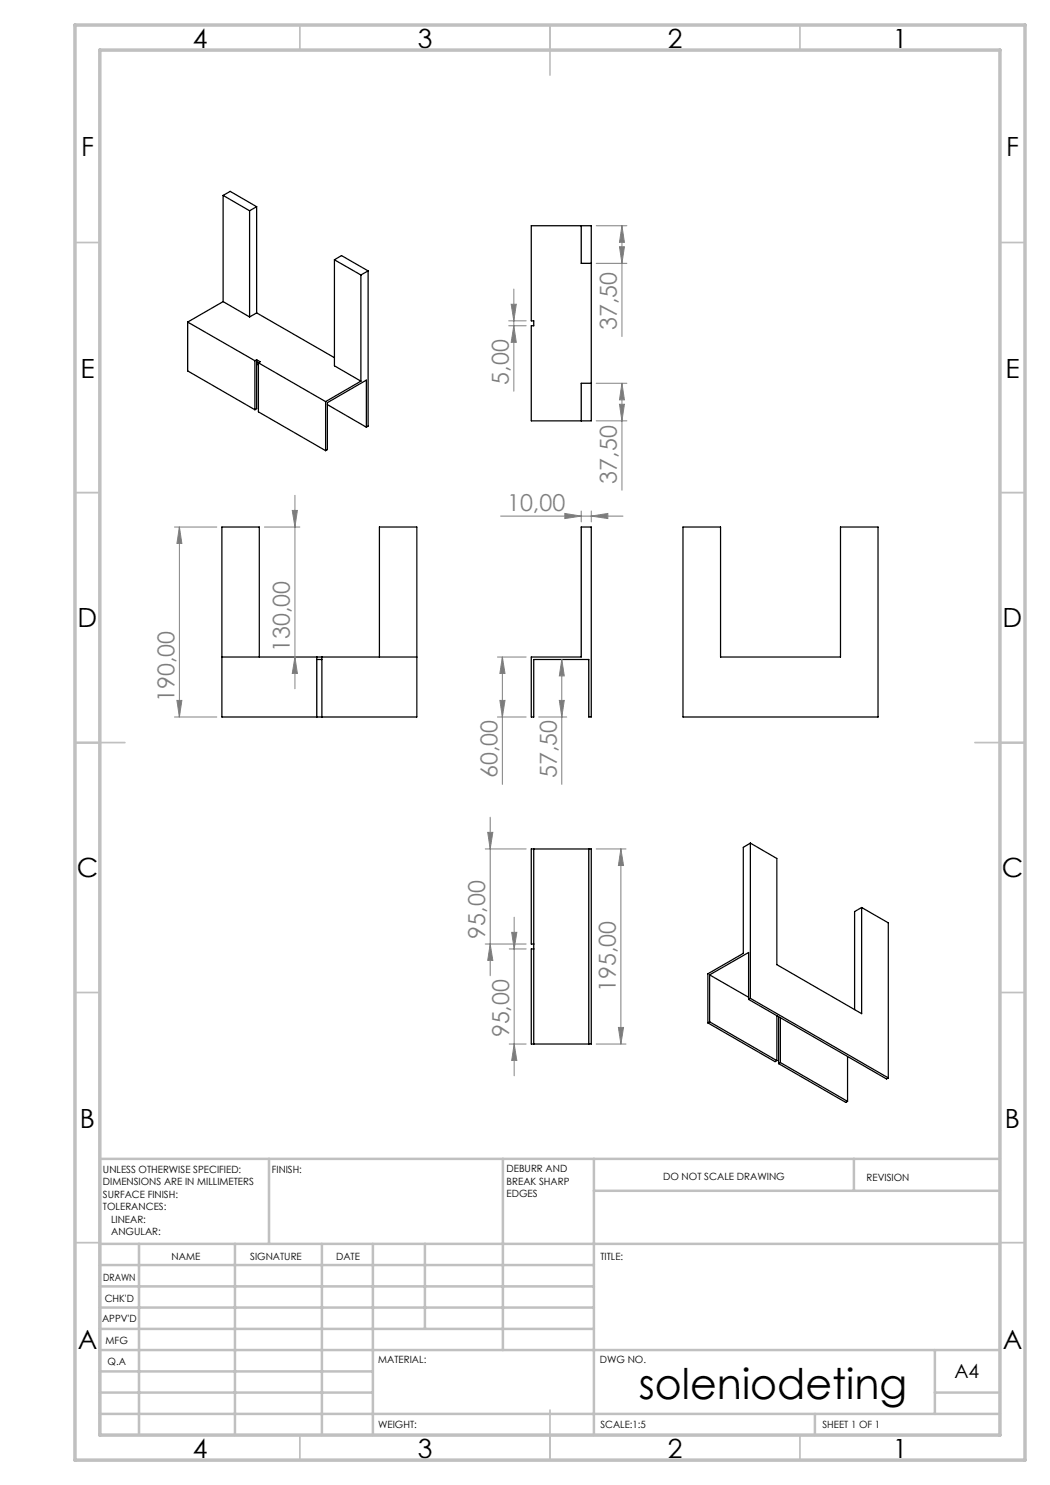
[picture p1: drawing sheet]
<svg xmlns="http://www.w3.org/2000/svg" width="210mm" height="297mm" viewBox="0 0 210 297" stroke-linecap="round" stroke-linejoin="round" font-family="sans-serif">
<g fill="none" stroke="#000" stroke-width=".25">
<path d="M44.6 39.1l1.4-.8 5.3 3M44.6 39.1l5.3 3.1M44.6 39.1v21.2M49.9 42.2v21.2M51.3 41.3l-1.4 .9M51.3 41.3v21.3M66.9 52v21.2l5.3 3M66.9 52l5.3 3M66.9 52l1.4-.9 5.3 3.1M72.2 55v21.2M73.6 54.2l-1.4 .8M73.6 54.2v31l-.3 .2"/>
<path d="M106.3 45.2h12v39h-12v-19h.5v-1h-.5zM116.2 45.2v7.5h2.1M37.5 64.4l13.5 7.7M37.5 64.4v9.8l13.5 7.7M44.6 60.3l5.3 3.1M44.6 60.3l-7.1 4.1M51 72.1v9.8M51.3 72l.7 .4-.3 .2M51.3 72l-.3 .1M51.3 62.6l-1.4 .8M51.3 62.6l15.6 8.9M51.3 72.8l.4 .2"/>
<path d="M51.3 72v9.7l-.3 .2M51.3 72.4l.4 .2M51.7 72.6l13.4 7.7M51.7 72.6v9.8l13.4 7.7M72.2 76.2l-7.1 4.1M118.3 76.7h-2.1v7.5M65.1 80.3v9.8M65.5 80.9l7.8 4.5M73.3 85.4v-9.4l-7.8 4.5v9.4l-.4 .2M116.2 105.4h2.1v38h-.5v-11.5h-11v11.5h-.5v-12h9.9zM136.6 105.4h7.5v26h24v-26h7.5v38h-39zM44.4 131.4h39"/>
<path d="M51.9 131.4v-26h-7.5v38h39v-38h-7.5v26M63.4 131.9h1M63.4 131.4v12M64.4 131.4v12M106.8 169.8v39M117.8 169.8v39M150.1 168.6l-1.4 .9v21.2l-7.1 4.1v9.8M150.1 168.6v31.1M150.1 168.6l5.3 3.1v21.2l16.9 9.8v-21.2M106.8 188.8h-.5v-19h12v39h-12v-19h.5M141.9 195l7.8-4.5v9.4M141.9 195v9.4"/>
<path d="M141.9 195l7.8 4.5M149.7 199.9l27.6 15.9 .4-.2M150.1 199.7l-.4 .2M150.1 199.7l27.6 15.9M172.3 181.5l5.4 3.1v31M172.3 181.5l-1.4 .8v19.6M141.6 204.6l13.4 7.7 .4-.2M141.9 204.4l-.3 .2M141.9 204.4l13.5 7.7M155.4 203.1v9M155.7 212.7l13.5 7.8 .3-.2M155.7 203.3v9.4"/>
<path d="M156.1 212.5l-.4 .2M156.1 212.5l13.4 7.8M156.1 203.5v9M169.5 211.3v9"/>
</g>
<g fill="none" stroke="#808080" stroke-width=".2">
<path d="M102.8 57.8v20.4M119.2 52.7h6.2M119.2 45.2h6.2M123.9 49.4h1l-.5 3.3zM124.4 45.2l.5 3.3h-1zM124.4 45.2v22.1M101.7 64.2h3.5M101.7 65.2h3.5M102.2 60.9h1.1l-.5 3.3zM102.8 65.2l.5 3.3h-1.1zM119.2 76.7h6.2M124.4 76.7l.5 3.3h-1z"/>
<path d="M124.4 76.7v21.3M59 99.1v38.7M119.2 84.2h6.2M123.9 80.9h1l-.5 3.3zM34.9 105.4h8.5M35.9 105.4l.5 3.3h-1zM35.9 105.4v38M52.9 105.4h7.1M58.5 102.1h1l-.5 3.3zM100.1 103.2h24.5M113 102.7l3.2 .5-3.2 .5zM116.2 102.2v2.2"/>
<path d="M118.3 103.2l3.3-.5v1zM118.3 102.2v2.2M59 131.4l.5 3.3h-1zM99.5 131.4h5.7M100.5 131.4l.5 3.3h-1zM100.5 131.4v25.5M112.4 131.9l.5 3.3h-1zM112.4 131.9v25M34.9 143.4h8.5M35.4 140.1h1l-.5 3.3zM99.5 143.4h5.7M100 140.1h1l-.5 3.3z"/>
<path d="M107.7 143.4h5.6M111.9 140.1h1l-.5 3.3zM97 169.8h8.2M97.5 166.5h1.1l-.6 3.3zM98 163.4v31.8M119.2 169.8h6M124.2 169.8l.5 3.3h-1zM124.2 169.8v39M97 188.8h8.2M98 188.8l.6 3.3h-1.1zM101.8 189.8h3.4M102.3 186.5h1.1l-.6 3.3z"/>
<path d="M102.8 183.4v31.8M101.8 208.8h3.4M102.8 208.8l.6 3.3h-1.1zM119.2 208.8h6M123.7 205.5h1l-.5 3.3z"/>
</g>
<g fill="none" stroke="#c0c0c0" stroke-width=".35">
<path d="M60 5v5M110 5v10M160 5v5M15 48.5h5M200 48.5h5M15 98.5h5M200 98.5h5M15 148.5h10M195 148.5h10M15 198.5h5M200 198.5h5M15 248.5h5"/>
<path d="M200 248.5h5M60 287v5M110 282v10M160 287v5"/>
</g>
<g fill="none" stroke="#c0c0c0" stroke-width=".5">
<path d="M53.8 231.8v17M100.6 231.8v38.2M118.8 231.8v55.2M118.8 238.2h81.2M170.8 231.8v6.4M200 231.8h-180v55.2M20 248.8h180M20 257.3h98.8M20 253h98.8M27.8 248.8v38.2M47 248.8v38.2M64.4 248.8v38.2"/>
<path d="M74.6 248.8v38.2M85 248.8v17M20 265.8h98.8M20 261.5h98.8M20 278.5h54.6M20 274.3h54.6M20 270h180M187 278.5h13M187 270v12.8M20 282.8h180M163 282.8v4.2"/>
</g>
<path d="M15 5h190v287h-190zM20 10h180v277h-180z" fill="none" stroke="#c0c0c0" stroke-width=".7"/>
<g fill="#808080">
<path d="M113 102.7l3.2 .5-3.2 .5zM118.3 103.2l3.3-.5v1z"/>
<path d="M123.9 80.9h1l-.5 3.3zM124.4 76.7l.5 3.3h-1zM123.9 49.4h1l-.5 3.3zM124.4 45.2l.5 3.3h-1z"/>
<path d="M100 140.1h1l-.5 3.3zM100.5 131.4l.5 3.3h-1z"/>
<path d="M35.4 140.1h1l-.5 3.3zM35.9 105.4l.5 3.3h-1z"/>
<path d="M102.8 208.8l.6 3.3h-1.1zM102.3 186.5h1.1l-.6 3.3zM98 188.8l.6 3.3h-1.1zM97.5 166.5h1.1l-.6 3.3zM102.2 60.9h1.1l-.5 3.3zM102.8 65.2l.5 3.3h-1.1z"/>
<path d="M112.4 131.9l.5 3.3h-1zM111.9 140.1h1l-.5 3.3zM58.5 102.1h1l-.5 3.3zM59 131.4l.5 3.3h-1z"/>
<path d="M124.2 169.8l.5 3.3h-1zM123.7 205.5h1l-.5 3.3z"/>
</g>
<text font-size="8.5" x="127.8" y="279.7">soleniodeting</text>
<g font-size="5.3">
<text x="38.5" y="9.5">4</text>
<text x="83.5" y="9.5">3</text>
<text x="133.5" y="9.5">2</text>
<text x="178.5" y="9.5">1</text>
<text x="16.2" y="31.2">F</text>
<text x="201.2" y="31.2">F</text>
<text x="16.1" y="75.5">E</text>
<text x="201.1" y="75.5">E</text>
<text x="15.5" y="125.5">D</text>
<text x="200.5" y="125.5">D</text>
<text x="15.4" y="175.5">C</text>
<text x="200.4" y="175.5">C</text>
<text x="16" y="225.5">B</text>
<text x="201" y="225.5">B</text>
<text x="15.5" y="269.7">A</text>
<text x="200.5" y="269.7">A</text>
<text x="38.5" y="291.5">4</text>
<text x="83.5" y="291.5">3</text>
<text x="133.5" y="291.5">2</text>
<text x="178.5" y="291.5">1</text>
</g>
<g font-size="4.7" fill="#808080">
<text x="123.4" y="66" transform="rotate(-90 123.4 66)">37,50</text>
<text x="101.8" y="76.9" transform="rotate(-90 101.8 76.9)">5,00</text>
<text x="123.4" y="96.7" transform="rotate(-90 123.4 96.7)">37,50</text>
<text x="101.4" y="102.2">10,00</text>
<text x="58" y="130.4" transform="rotate(-90 58 130.4)">130,00</text>
<text x="34.9" y="140.4" transform="rotate(-90 34.9 140.4)">190,00</text>
<text x="99.5" y="155.6" transform="rotate(-90 99.5 155.6)">60,00</text>
<text x="111.4" y="155.6" transform="rotate(-90 111.4 155.6)">57,50</text>
<text x="97" y="187.7" transform="rotate(-90 97 187.7)">95,00</text>
<text x="123.2" y="198.4" transform="rotate(-90 123.2 198.4)">195,00</text>
<text x="101.8" y="207.5" transform="rotate(-90 101.8 207.5)">95,00</text>
</g>
<text font-size="3.9" x="190.9" y="275.5">A4</text>
<g font-size="2">
<text x="20.6" y="234.6">UNLESS OTHERWISE SPECIFIED:</text>
<text x="20.6" y="237.1">DIMENSIONS ARE IN MILLIMETERS</text>
<text x="20.6" y="239.6">SURFACE FINISH:</text>
<text x="54.4" y="234.6">FINISH:</text>
<text x="101.3" y="234.5">DEBURR AND</text>
<text x="101.3" y="237">BREAK SHARP</text>
<text x="101.3" y="239.5">EDGES</text>
<text x="132.6" y="236">DO NOT SCALE DRAWING</text>
<text x="173.3" y="236.2">REVISION</text>
<text x="20.6" y="242.1">TOLERANCES:</text>
<text x="22.2" y="244.6">LINEAR:</text>
<text x="22.2" y="247.1">ANGULAR:</text>
<text x="34.3" y="252">NAME</text>
<text x="50" y="251.9">SIGNATURE</text>
<text x="67.2" y="251.9">DATE</text>
<text x="120.1" y="251.9">TITLE:</text>
<text x="20.6" y="256.1">DRAWN</text>
<text x="20.9" y="260.3">CHK'D</text>
<text x="20.4" y="264.4">APPV'D</text>
<text x="21.1" y="268.8">MFG</text>
<text x="21.5" y="273">Q.A</text>
<text x="75.6" y="272.5">MATERIAL:</text>
<text x="120" y="272.5">DWG NO.</text>
<text x="75.6" y="285.5">WEIGHT:</text>
<text x="120.1" y="285.6">SCALE:1:5</text>
<text x="164.5" y="285.6">SHEET 1 OF 1</text>
</g>
</svg>
